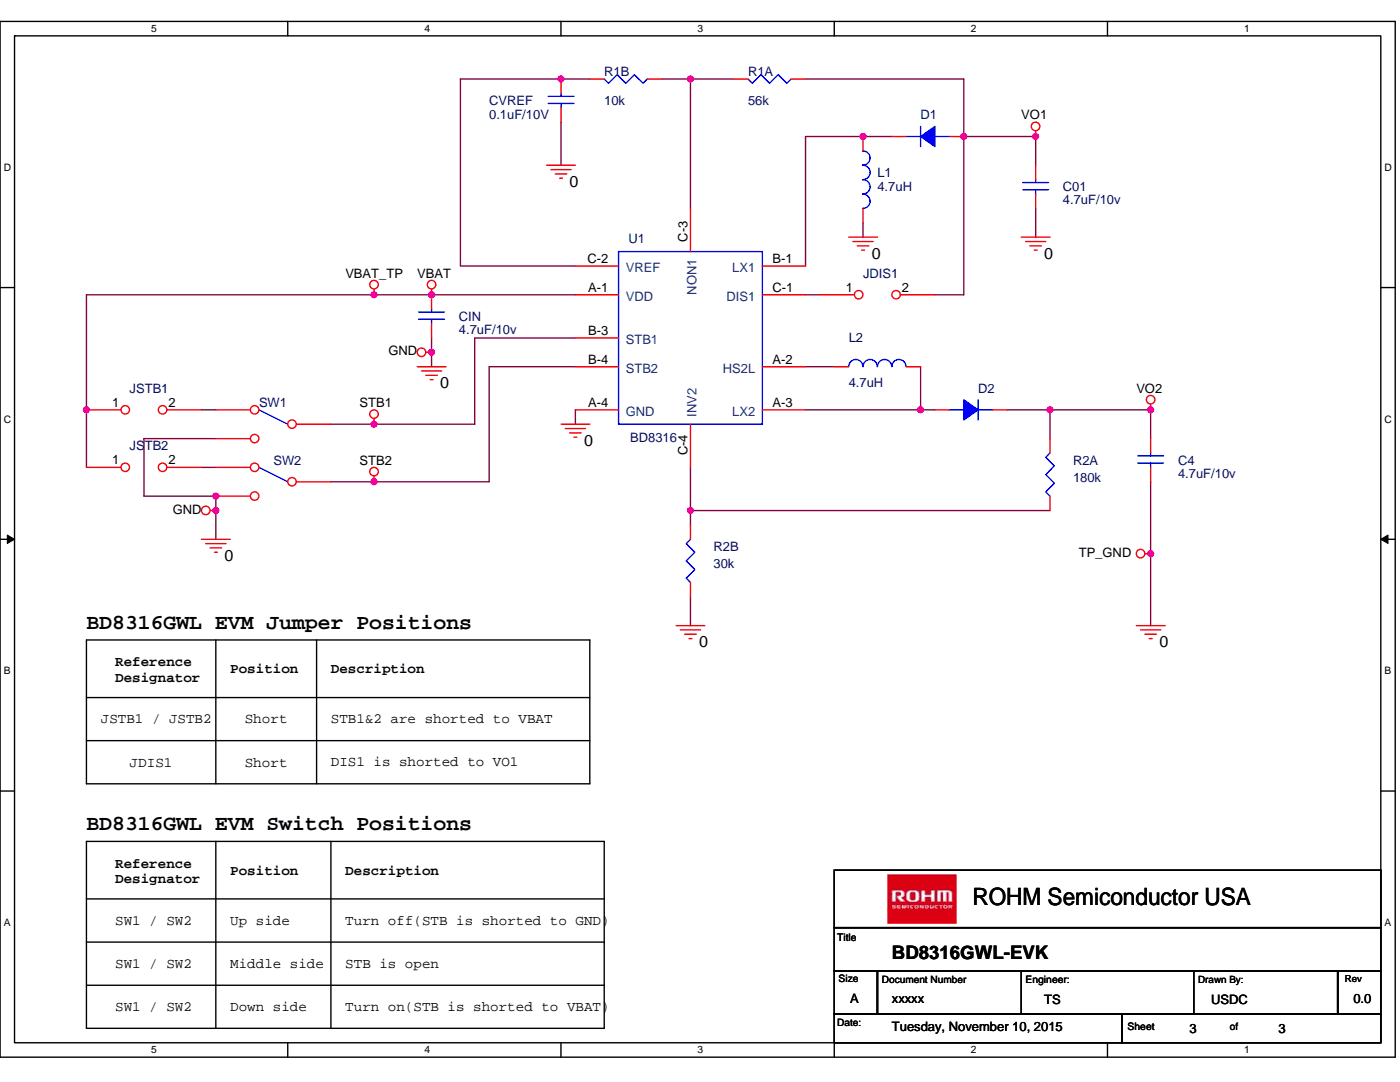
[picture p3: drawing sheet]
# OrCAD Capture schematic BD8316GWL-EVK-101_SCH_REV01_2015-11-10.DSN

## Sheets
1 P03: BD8316GWL-EVK: size A; title: BD8316GWL-EVK; rev: 0.0; note: xxxxx
2 P02: PAGE INDEX: title: PAGE INDEX
3 P01: TITLE & REV. HISTORY: title: TITLE & REVISION HISTORY

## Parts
C01  4.7uF/10v
C4  4.7uF/10v
CIN  4.7uF/10v
CVREF  0.1uF/10V
D1  DIODE 34/DPAK
D2  DIODE 34/DPAK
JDIS1  JDIS1
JSTB1  JDIS1
JSTB2  JDIS1
L1  4.7uH
L2  4.7uH
R1A  56k
R1B  10k
R2A  180k
R2B  30k
SW1  SW MAG-SPDT
SW2  SW MAG-SPDT
U1  BD8316  [BD8316]

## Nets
VBAT: CIN.1 JSTB1.1 JSTB2.1 U1.A-1(VDD)
0: C01.2 C4.2 CIN.2 CVREF.2 L1.2 R2B.1 SW1.3(NO) SW2.3(NO) U1.A-4(GND)
STB1: SW1.2(COMMON) U1.B-3(STB1)
STB2: SW2.2(COMMON) U1.B-4(STB2)
VO1: C01.1 D1.3(ANODE) JDIS1.2 R1A.1
VO2: C4.1 D2.4(CATHODE) R2A.2
N00703: JSTB1.2 SW1.1(NC)
N00774: JSTB2.2 SW2.1(NC)
N00860: CVREF.1 R1B.2 U1.C-2(VREF)
N00919: R1A.2 R1B.1 U1.C-3(NON1)
N01036: D1.4(CATHODE) L1.1 U1.B-1(LX1)
N01223: L2.1 U1.A-2(HS2L)
N01227: D2.3(ANODE) L2.2 U1.A-3(LX2)
N01247: R2A.1 R2B.2 U1.C-4(INV2)
N01353: JDIS1.1 U1.C-1(DIS1)

## Notes on the sheets
sheet 1
- BD8316GWL EVM Jumper Positions
- Reference
  Designator
- Position
- Description
- JSTB1
- JSTB2
- Short
- STB1&2 are shorted to VBAT
- JDIS1
- Short
- DIS1 is shorted to VO1
sheet 2
- PAGE
- PAGE CONTENT
- 01
- TITLE & REV. HISTORY
- 02
- PAGE INDEX
- 03
- BD8316GWL-EVK
sheet 3
- ROHM
- BD8316GWL EVALUATION BOARD
- Revision History
- (preliminary)
- REVISION
- DATE
- COMMENT
- Rev 0.0
- 2015-11-10
- Initial release
